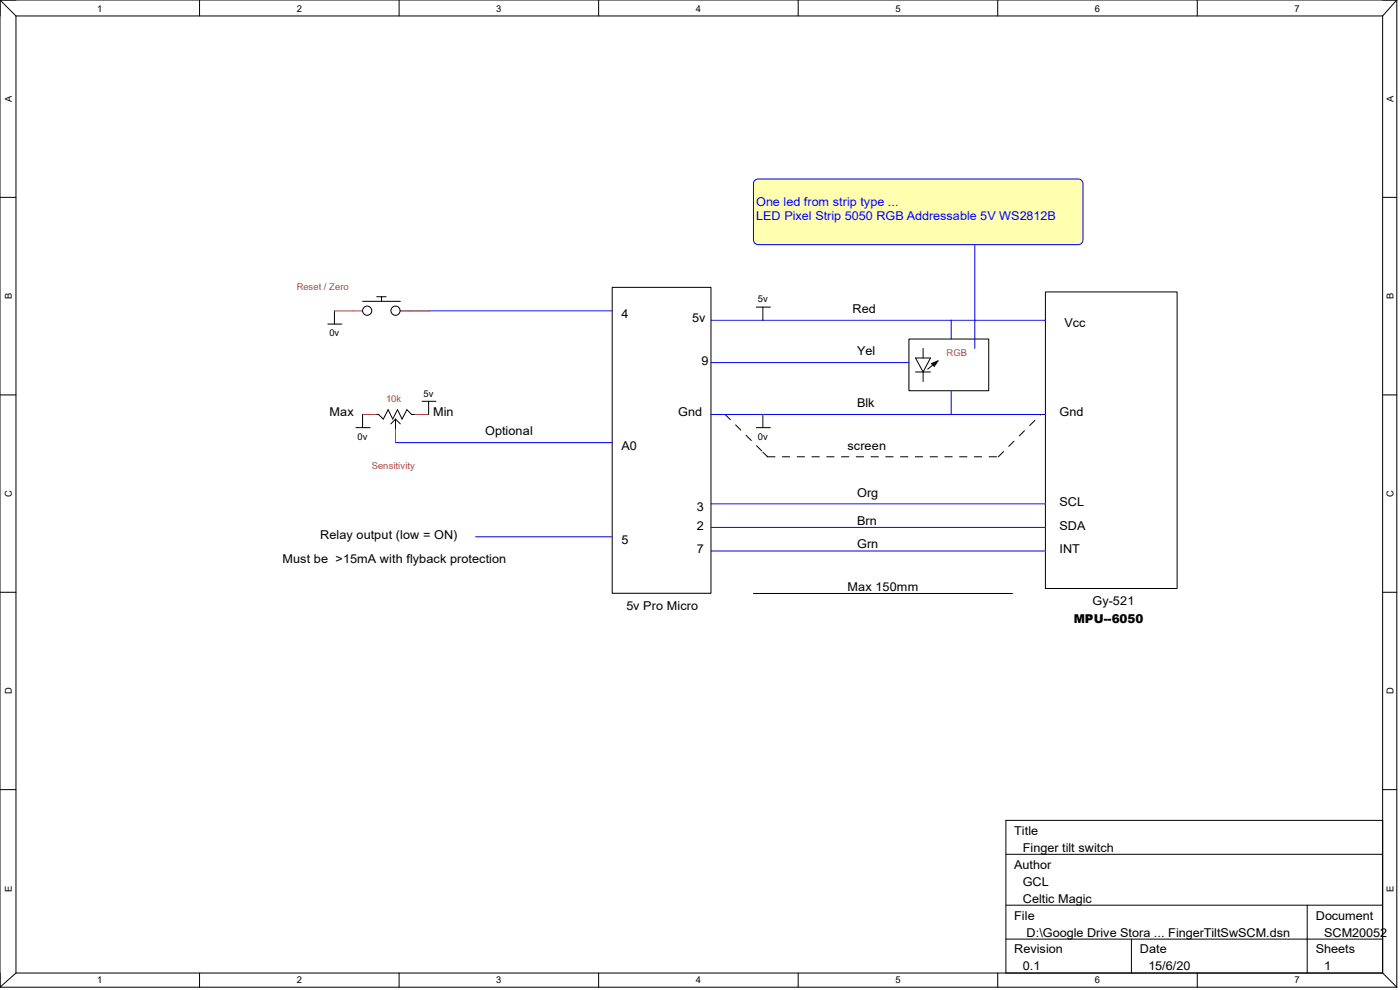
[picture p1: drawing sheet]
<svg xmlns="http://www.w3.org/2000/svg" width="297mm" height="210mm" viewBox="0 0 297 210" stroke-linecap="round" stroke-linejoin="round" font-family="sans-serif">
<g fill="none" stroke="#000" stroke-width=".21">
<path d="M69.6 68.7h2.9M71 66v2.7M76.9 63.9h8M79.9 62.9h2M80.9 62.9v1M129.9 61h20.9v64.9h-20.9zM160.4 65.2h3M161.8 65.2v2.7M192.8 71.9h17v11h-17zM194.2 75.9h3.2l-1.6 3zM194.2 78.9h3.2M195.8 73.9v2"/>
<path d="M195.8 78.9v2M197.6 77.1l1.4-.6-.8 1.2zM198.4 76.9l-.6 .2 .2 .2M198.6 76.9l-.6 .6M198.8 76.7l-2 1.6M221.8 61.9h27.9v62.9h-27.9zM75.5 90.7h3M76.9 87.9v2.8M79.9 87.9h.4l1 1 1-2 1 2 1-2 1 2 1-2 1 1h.6M83.9 88.9v2M83.9 88.9l1 1M83.9 88.9l-1 1"/>
<path d="M89.5 85.1h3M90.9 85.1v2.8M160.4 90.7h3M161.8 87.9v2.8M159.9 125.9h54.9"/>
<circle cx="77.9" cy="65.9" r=".97"/>
<circle cx="83.9" cy="65.9" r=".97"/>
</g>
<path d="M84.9 66h45M150.9 67.9h70.9M150.9 76.9h41.9M201.8 67.9v4M83.9 93.9h46M150.9 87.9h70.9M201.8 82.9v5M100.9 113.9h29M150.9 106.9h70.9M150.9 111.9h70.9M150.9 116.9h70.9" fill="none" stroke="#00f" stroke-width=".21"/>
<path d="M71 66h5.9M84.9 66h6M76.9 87.9h3M83.9 90.9v3M87.9 87.9h3" fill="none" stroke="#c04040" stroke-width=".21"/>
<path d="M181.8 117.9h13v9.9h-13z" fill="none" stroke="#fff" stroke-width=".21"/>
<path d="M153.8 87.9l9.1 9M162.9 96.9l-1.1-1M162.9 96.9h48.9M211.8 96.9l9-9" fill="none" stroke="#000" stroke-width=".21" stroke-dasharray="1.6 1.6"/>
<path d="M160.1 38.3l.7-.3h67.9a1 1 0 0 1 1 1v11.9a1 1 0 0 1-1 1h-67.9a1 1 0 0 1-.9-1v-11.9z" fill-rule="evenodd" fill="#ffffaf" stroke="#00f" stroke-width=".21"/>
<path d="M206.8 51.9v22" fill="none" stroke="#00f" stroke-width=".21"/>
<g fill="none" stroke="#000" stroke-width=".21">
<path d="M0 0h296.3M0 0v209.4M0 0l3.4 3.4M3.4 3.4h289.9M3.4 3.4v203M42.3 0v3.4M84.7 0v3.4M127 0v3.4M169.3 0v3.4M211.7 0v3.4M254 0v3.4M293.3 3.4v203"/>
<path d="M296.3 0v209.4M296.3 0l-3 3.4M0 41.9h3.4M293.3 41.9h3M0 83.8h3.4M293.3 83.8h3M0 125.6h3.4M293.3 125.6h3M0 167.5h3.4M293.3 174h-79.9v32.4M293.3 167.5h3M213.4 181.2h79.9"/>
<path d="M213.4 192h79.9M213.4 199.2h79.9M240 199.2v7.2M277.3 192v14.4M0 209.4h296.3M3.4 206.4h289.9M3.4 206.4l-3.4 3M42.3 206.4v3M84.7 206.4v3M127 206.4v3M169.3 206.4v3M211.7 206.4v3"/>
<path d="M254 206.4v3M293.3 206.4l3 3"/>
</g>
<g font-size="2.6" fill="#00f">
<text x="160.4" y="43.8">One led from strip type ...</text>
<text x="160.4" y="46.7">LED Pixel Strip 5050 RGB Addressable 5V WS2812B</text>
</g>
<g font-size="2.6">
<text x="131.9" y="67.4">4</text>
<text x="146.9" y="68.4">5v</text>
<text x="180.8" y="66.4">Red</text>
<text x="225.8" y="69.4">Vcc</text>
<text x="148.8" y="77.4">9</text>
<text x="181.8" y="75.4">Yel</text>
<text x="69.9" y="88.3">Max</text>
<text x="91.9" y="88.3">Min</text>
<text x="143.8" y="88.3">Gnd</text>
<text x="181.8" y="86.4">Blk</text>
<text x="224.8" y="88.3">Gnd</text>
<text x="102.9" y="92.4">Optional</text>
<text x="131.9" y="95.4">A0</text>
<text x="179.8" y="95.4">screen</text>
<text x="181.8" y="105.4">Org</text>
<text x="224.8" y="107.4">SCL</text>
<text x="147.9" y="112.4">2</text>
<text x="147.9" y="108.3">3</text>
<text x="181.8" y="111.3">Brn</text>
<text x="224.8" y="112.4">SDA</text>
<text x="59.9" y="119.3">Must be &gt;15mA with flyback protection</text>
<text x="67.9" y="114.3">Relay output (low = ON)</text>
<text x="131.9" y="115.4">5</text>
<text x="147.9" y="117.3">7</text>
<text x="181.8" y="116.3">Grn</text>
<text x="224.8" y="117.3">INT</text>
<text x="179.8" y="125.3">Max 150mm</text>
<text x="132.9" y="129.3">5v Pro Micro</text>
<text x="231.8" y="128.3">Gy-521</text>
<text x="227.8" y="132.1">MPU--6050</text>
<text x="215.2" y="177.1">Title</text>
<text x="215.2" y="184.3">Author</text>
<text x="217" y="180.7">Finger tilt switch</text>
<text x="217" y="187.9">GCL</text>
<text x="217" y="191.5">Celtic Magic</text>
<text x="215.2" y="195.1">File</text>
<text x="279.1" y="195.1">Document</text>
<text x="215.2" y="202.3">Revision</text>
<text x="217.8" y="198.7">D:\Google Drive Stora ... FingerTiltSwSCM.dsn</text>
<text x="241.8" y="202.3">Date</text>
<text x="279.1" y="202.3">Sheets</text>
<text x="280.9" y="198.7">SCM20052</text>
<text x="217" y="205.9">0.1</text>
<text x="243.6" y="205.9">15/6/20</text>
<text x="280.9" y="205.9">1</text>
</g>
<g font-size="2">
<text x="20.6" y="2.6">1</text>
<text x="62.9" y="2.6">2</text>
<text x="105.3" y="2.6">3</text>
<text x="147.6" y="2.6">4</text>
<text x="189.9" y="2.6">5</text>
<text x="232.3" y="2.6">6</text>
<text x="274.6" y="2.6">7</text>
<text x="2.5" y="21.6" transform="rotate(-90 2.5 21.6)">A</text>
<text x="295.7" y="21.6" transform="rotate(-90 295.7 21.6)">A</text>
<text x="2.5" y="63.5" transform="rotate(-90 2.5 63.5)">B</text>
<text x="160.8" y="64.1">5v</text>
<text x="295.7" y="63.5" transform="rotate(-90 295.7 63.5)">B</text>
<text x="69.9" y="71.3">0v</text>
<text x="89.9" y="84.1">5v</text>
<text x="75.9" y="93.3">0v</text>
<text x="160.8" y="93.3">0v</text>
<text x="2.5" y="105.4" transform="rotate(-90 2.5 105.4)">C</text>
<text x="295.7" y="105.4" transform="rotate(-90 295.7 105.4)">C</text>
<text x="2.5" y="147.3" transform="rotate(-90 2.5 147.3)">D</text>
<text x="295.7" y="147.3" transform="rotate(-90 295.7 147.3)">D</text>
<text x="2.5" y="189.1" transform="rotate(-90 2.5 189.1)">E</text>
<text x="295.7" y="189.1" transform="rotate(-90 295.7 189.1)">E</text>
<text x="20.6" y="208.6">1</text>
<text x="62.9" y="208.6">2</text>
<text x="105.3" y="208.6">3</text>
<text x="147.6" y="208.6">4</text>
<text x="189.9" y="208.6">5</text>
<text x="232.3" y="208.6">6</text>
<text x="274.6" y="208.6">7</text>
</g>
<g font-size="2" fill="#c04040">
<text x="62.9" y="61.5">Reset / Zero</text>
<text x="200.8" y="75.5">RGB</text>
<text x="81.9" y="85.3">10k</text>
<text x="78.9" y="99.5">Sensitivity</text>
</g>
</svg>
